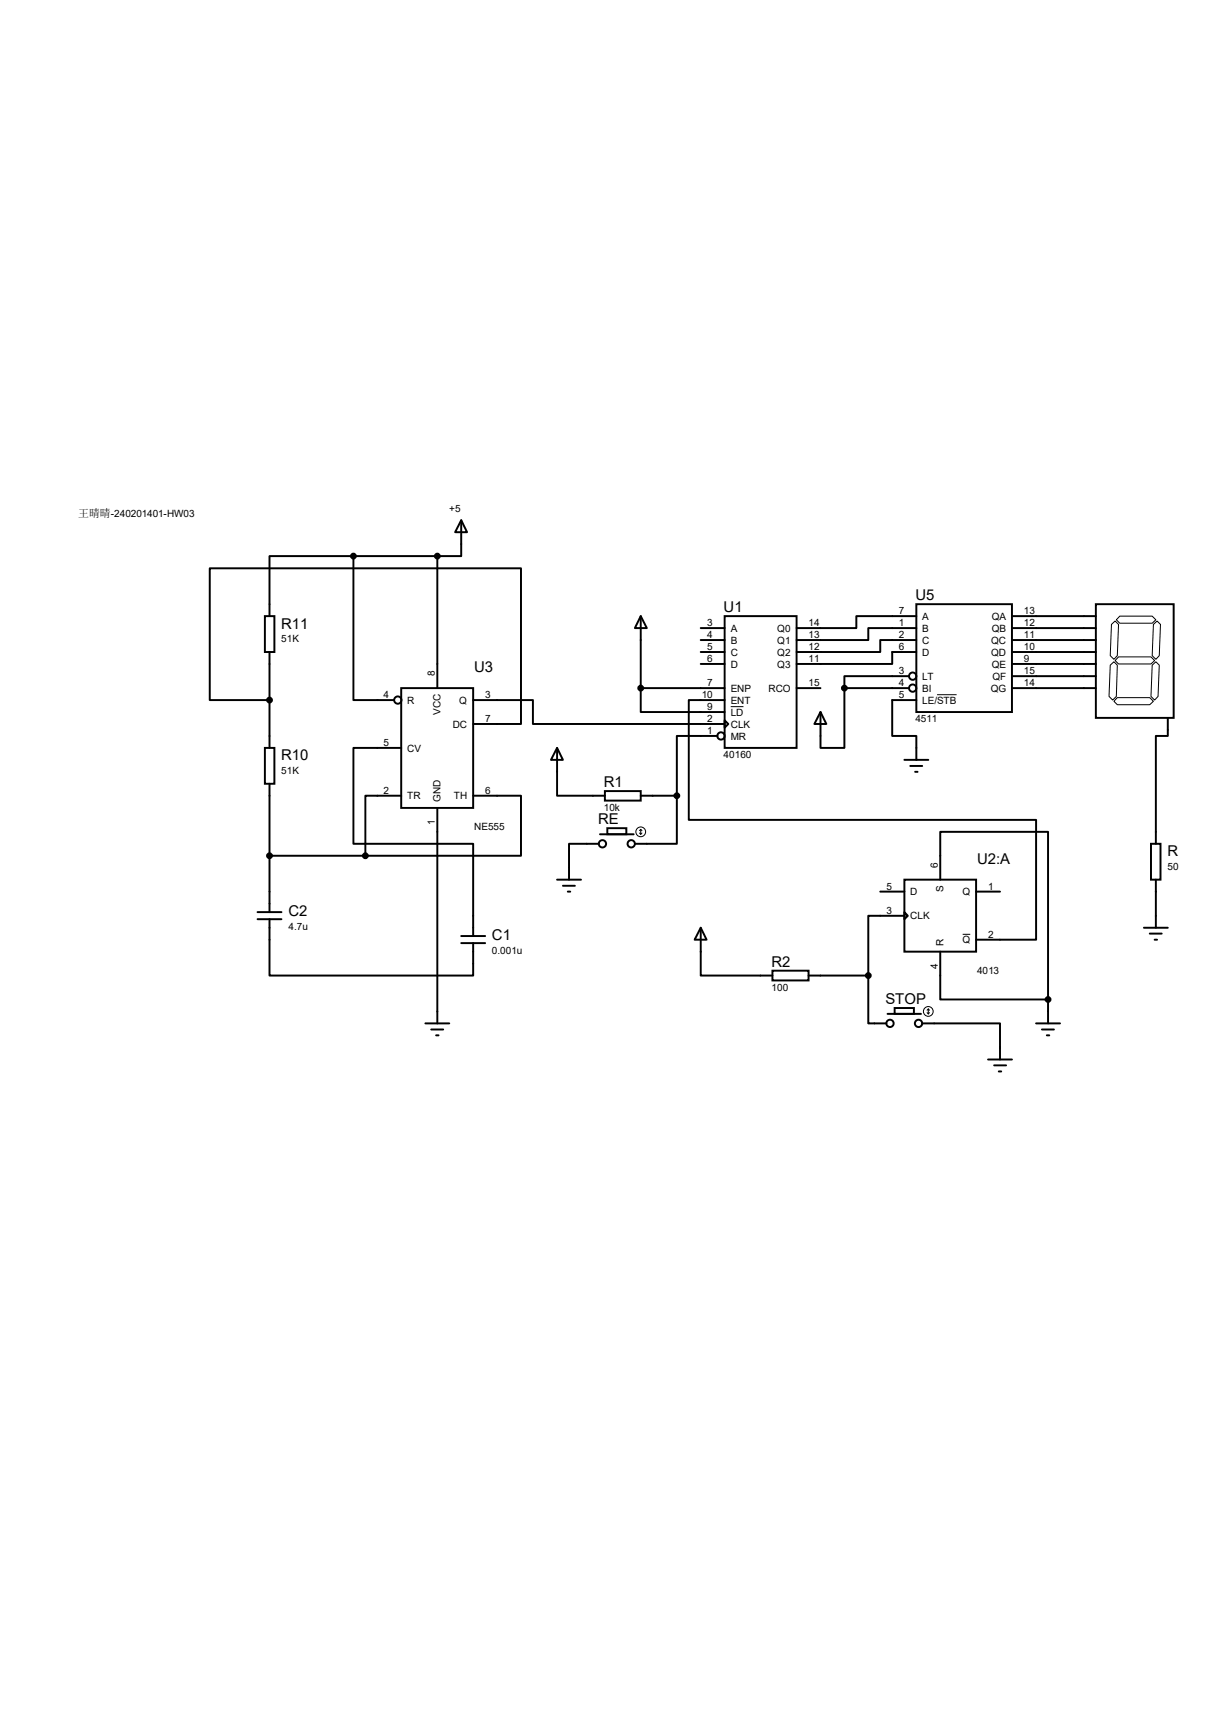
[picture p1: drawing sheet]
<svg xmlns="http://www.w3.org/2000/svg" width="210mm" height="297mm" viewBox="0 0 210 297" stroke-linecap="round" stroke-linejoin="round" font-family="sans-serif">
<g fill="none" stroke="#000" stroke-width=".34">
<path d="M61.3 96.5h-14.5v10.4M61.3 96.5v25h7.1M61.3 96.5h14.6M75.9 96.5v22.9M80.1 90.3l1 2h-2.1zM80.1 90.3v6.2h-4.2M46 106.9h1.6v6.2h-1.6zM46.8 113.1v16.7M69.6 119.4h12.5v20.8h-12.5zM111.2 106.9l1.1 2.1h-2.1zM111.2 119.4v4.1h14.6M111.2 106.9v12.5"/>
<path d="M111.2 119.4h14.6M121.6 109h4.2M121.6 111h4.2M121.6 113.1h4.2M121.6 115.2h4.2M125.8 106.9h12.5v22.9h-12.5zM138.3 119.4h4.1M146.6 119.4v10.4h-4.2v-6.3M146.6 119.4h11.2M157.8 117.3h-11.2v2.1M159 104.8h16.6v18.7h-16.6zM159 106.9h-10.4v2.1h-10.3"/>
<path d="M159 109h-8.3v2h-12.4M159 111h-6.2v2.1h-14.5M159 113.1h-4.1v2.1h-16.6M175.6 119.4h14.6M175.6 106.9h14.6M175.6 109h14.6M175.6 111h14.6M175.6 113.1h14.6M175.6 115.2h14.6M175.6 117.3h14.6M190.2 104.8h13.5v19.7h-13.5zM46 129.8h1.6v6.2h-1.6z"/>
<path d="M46.8 121.5h-10.4v-22.9h54v27h-8.3M46.8 136v22.2M69.6 138h-6.2v10.5M69.6 129.8h-8.3v16.6h20.8v16M82.1 138h8.3v10.5h-27M82.1 121.5h10.4v4.1h33.3M96.7 129.8l1 2h-2.1zM96.7 129.8v8.2h8.3M105 137.2h6.2v1.7h-6.2zM111.2 138h6.3M117.5 138v8.4h-7.3M124.5 127.7h-7v10.3"/>
<path d="M125.8 125l.6 .6-.6 .6zM125.8 121.5h-6.3v20.7h60.3v20.8h-10.4M142.4 123.5l1 2.1h-2zM157 131.8h4.1M158 132.9h2.1M158.8 133.9h.5M159 121.5h-4.1v6.2h4.1v4.1M202.7 124.5v3.2h-2.1v18.7M44.7 158.2h4.2M44.7 159.5h4.2M46.8 159.5v9.7h35.3v-5.6M46.8 148.5h16.6"/>
<path d="M75.9 140.2v37.3M96.7 152.6h4.1M97.7 153.7h2.1M98.6 154.7h.4M103.9 146.4h-5.1v6.2M104.1 144.7h5.9M105.4 143.7h3.3v1h-3.3zM152.8 154.7h4.2M157 152.6h12.4v12.5h-12.4zM157 158.2l.6 .7-.6 .6zM157 158.9h-6.3v10.3M163.2 152.6v-8.3h18.7v29.1"/>
<path d="M169.4 154.7h4.2M199.8 146.4h1.6v6.2h-1.6zM200.6 152.6v8.4M73.8 177.5h4.2M74.8 178.6h2.1M75.7 179.6h.4M80.1 162.4h4.1M80.1 163.6h4.1M121.6 161l1 2h-2zM121.6 161v8.2h12.5M134.1 168.4h6.2v1.7h-6.2zM140.3 169.2h10.4"/>
<path d="M150.7 169.2v8.3h3.1M154.1 175.9h5.8M155.3 174.9h3.3v1h-3.3zM160.1 177.5h13.5v6.3M163.2 165.1v8.3h18.7M179.8 177.5h4.2M180.8 178.6h2.1M181.7 179.6h.4M181.9 173.4v4.1M198.5 161h4.2M199.6 162h2M200.4 163h.4"/>
<path d="M171.5 183.8h4.1M172.6 184.8h2M173.4 185.9h.4"/>
<circle cx="158.4" cy="117.3" r=".64"/>
<circle cx="158.4" cy="119.4" r=".64"/>
<circle cx="69" cy="121.5" r=".64"/>
<circle cx="125.1" cy="127.7" r=".64"/>
<circle cx="104.6" cy="146.4" r=".64"/>
<circle cx="109.6" cy="146.4" r=".64"/>
<circle cx="154.5" cy="177.5" r=".64"/>
<circle cx="159.4" cy="177.5" r=".64"/>
</g>
<g fill="none" stroke="#000" stroke-width=".17">
<path d="M192.7 115.4l.6-.6 .6 .6-.1 5.4-.7 .7-.6-.7zM192.9 108.3l.6-.6 .6 .6-.2 5.4-.6 .7-.6-.7zM194.1 114h5.7l.6 .6-.6 .6h-5.7l-.6-.6zM194.4 106.9h5.6l.6 .6-.6 .6h-5.6l-.6-.6zM200 115.4l.6-.6 .6 .6-.2 5.4-.6 .7-.6-.7zM200.2 108.3l.6-.6 .6 .6-.2 5.4-.6 .7-.6-.7zM126.8 122.6h2.2M162.6 120.5h3.4M193.9 121h5.7l.6 .7-.6 .6h-5.7l-.6-.6zM111 144.5l.2 .2M111.2 143.9v.8M111.2 143.9l-.2 .2"/>
<path d="M111.2 143.9l.2 .2M111.4 144.5l-.2 .2M160.9 175.7l.2 .2M161.1 175v.9M161.1 175l-.2 .3M161.1 175l.2 .3M161.3 175.7l-.2 .2M167.1 162.1h1.3"/>
<circle cx="111.2" cy="144.3" r=".85"/>
<circle cx="161.1" cy="175.5" r=".85"/>
</g>
<g fill="#000" stroke="#000" stroke-width=".34">
<circle cx="61.3" cy="96.5" r=".42"/>
<circle cx="75.9" cy="96.5" r=".42"/>
<circle cx="111.2" cy="119.4" r=".42"/>
<circle cx="146.6" cy="119.4" r=".42"/>
<circle cx="46.8" cy="121.5" r=".42"/>
<circle cx="117.5" cy="138" r=".42"/>
<circle cx="46.8" cy="148.5" r=".42"/>
<circle cx="63.4" cy="148.5" r=".42"/>
<circle cx="150.7" cy="169.2" r=".42"/>
<circle cx="181.9" cy="173.4" r=".42"/>
</g>
<g font-size="2.6">
<text x="125.6" y="106.2">U1</text>
<text x="158.9" y="104.1">U5</text>
<text x="48.8" y="109.1">R11</text>
<text x="82.3" y="116.6">U3</text>
<text x="48.8" y="131.9">R10</text>
<text x="104.8" y="136.5">R1</text>
<text x="103.8" y="143">RE</text>
<text x="169.6" y="149.8">U2:A</text>
<text x="202.6" y="148.5">R</text>
<text x="50.1" y="158.9">C2</text>
<text x="85.4" y="163.1">C1</text>
<text x="133.9" y="167.7">R2</text>
<text x="153.7" y="174.2">STOP</text>
</g>
<text font-size="1.9" x="13.5" y="89.7">王晴晴-240201401-HW03</text>
<g font-size="1.7">
<text x="78" y="88.8">+5</text>
<text x="156" y="106.6">7</text>
<text x="160.1" y="107.5">A</text>
<text x="172.1" y="107.5">QA</text>
<text x="177.7" y="106.6">13</text>
<text x="48.8" y="111.5">51K</text>
<text x="122.7" y="108.7">3</text>
<text x="122.7" y="110.7">4</text>
<text x="122.7" y="112.8">5</text>
<text x="126.8" y="109.6">A</text>
<text x="126.8" y="111.7">B</text>
<text x="126.8" y="113.7">C</text>
<text x="134.9" y="109.6">Q0</text>
<text x="134.9" y="111.7">Q1</text>
<text x="134.9" y="113.7">Q2</text>
<text x="140.3" y="108.7">14</text>
<text x="140.3" y="110.7">13</text>
<text x="140.3" y="112.8">12</text>
<text x="156" y="108.7">1</text>
<text x="156" y="110.7">2</text>
<text x="156" y="112.8">6</text>
<text x="160.1" y="109.6">B</text>
<text x="160.1" y="111.7">C</text>
<text x="160.1" y="113.7">D</text>
<text x="172" y="111.7">QC</text>
<text x="172" y="113.7">QD</text>
<text x="172.1" y="109.6">QB</text>
<text x="177.7" y="108.7">12</text>
<text x="177.7" y="110.7">11</text>
<text x="177.7" y="112.8">10</text>
<text x="75.5" y="117.3" transform="rotate(-90 75.5 117.3)">8</text>
<text x="122.7" y="114.9">6</text>
<text x="122.7" y="119.1">7</text>
<text x="126.8" y="115.8">D</text>
<text x="134.9" y="115.8">Q3</text>
<text x="140.3" y="114.9">11</text>
<text x="140.3" y="119.1">15</text>
<text x="156" y="117">3</text>
<text x="156" y="119.1">4</text>
<text x="160.1" y="117.9">LT</text>
<text x="172.1" y="115.8">QE</text>
<text x="172.3" y="117.9">QF</text>
<text x="177.7" y="114.9">9</text>
<text x="177.7" y="117">15</text>
<text x="177.7" y="119.1">14</text>
<text x="66.6" y="121.2">4</text>
<text x="70.7" y="122.1">R</text>
<text x="76.5" y="124" transform="rotate(-90 76.5 124)">VCC</text>
<text x="79.7" y="122.1">Q</text>
<text x="84.2" y="125.3">7</text>
<text x="84.2" y="121.2">3</text>
<text x="121.8" y="121.2">10</text>
<text x="122.7" y="123.2">9</text>
<text x="122.7" y="125.3">2</text>
<text x="126.8" y="120">ENP</text>
<text x="126.8" y="122.1">ENT</text>
<text x="126.8" y="124.2">LD</text>
<text x="133.4" y="120">RCO</text>
<text x="156" y="121.2">5</text>
<text x="158.9" y="125.3">4511</text>
<text x="160.1" y="120">BI</text>
<text x="160.1" y="122.1">LE/STB</text>
<text x="172" y="120">QG</text>
<text x="66.6" y="129.5">5</text>
<text x="70.7" y="130.4">CV</text>
<text x="78.6" y="126.2">DC</text>
<text x="122.7" y="127.4">1</text>
<text x="125.6" y="131.5">40160</text>
<text x="126.8" y="126.2">CLK</text>
<text x="126.8" y="128.3">MR</text>
<text x="48.8" y="134.3">51K</text>
<text x="66.6" y="137.8">2</text>
<text x="84.2" y="137.8">6</text>
<text x="70.7" y="138.7">TR</text>
<text x="75.5" y="143.2" transform="rotate(-90 75.5 143.2)">1</text>
<text x="76.5" y="139.1" transform="rotate(-90 76.5 139.1)">GND</text>
<text x="78.8" y="138.7">TH</text>
<text x="104.8" y="140.7">10k</text>
<text x="82.3" y="144">NE555</text>
<text x="153.9" y="154.4">5</text>
<text x="158" y="155.3">D</text>
<text x="162.8" y="150.5" transform="rotate(-90 162.8 150.5)">6</text>
<text x="163.7" y="154.8" transform="rotate(-90 163.7 154.8)">S</text>
<text x="167" y="155.3">Q</text>
<text x="171.5" y="154.4">1</text>
<text x="202.6" y="151">50</text>
<text x="50.1" y="161.3">4.7u</text>
<text x="153.9" y="158.6">3</text>
<text x="158" y="159.5">CLK</text>
<text x="85.4" y="165.5">0.001u</text>
<text x="163.7" y="164" transform="rotate(-90 163.7 164)">R</text>
<text x="167" y="163.7">Q</text>
<text x="171.5" y="162.7">2</text>
<text x="133.9" y="171.9">100</text>
<text x="162.8" y="168.1" transform="rotate(-90 162.8 168.1)">4</text>
<text x="169.6" y="169">4013</text>
</g>
</svg>
